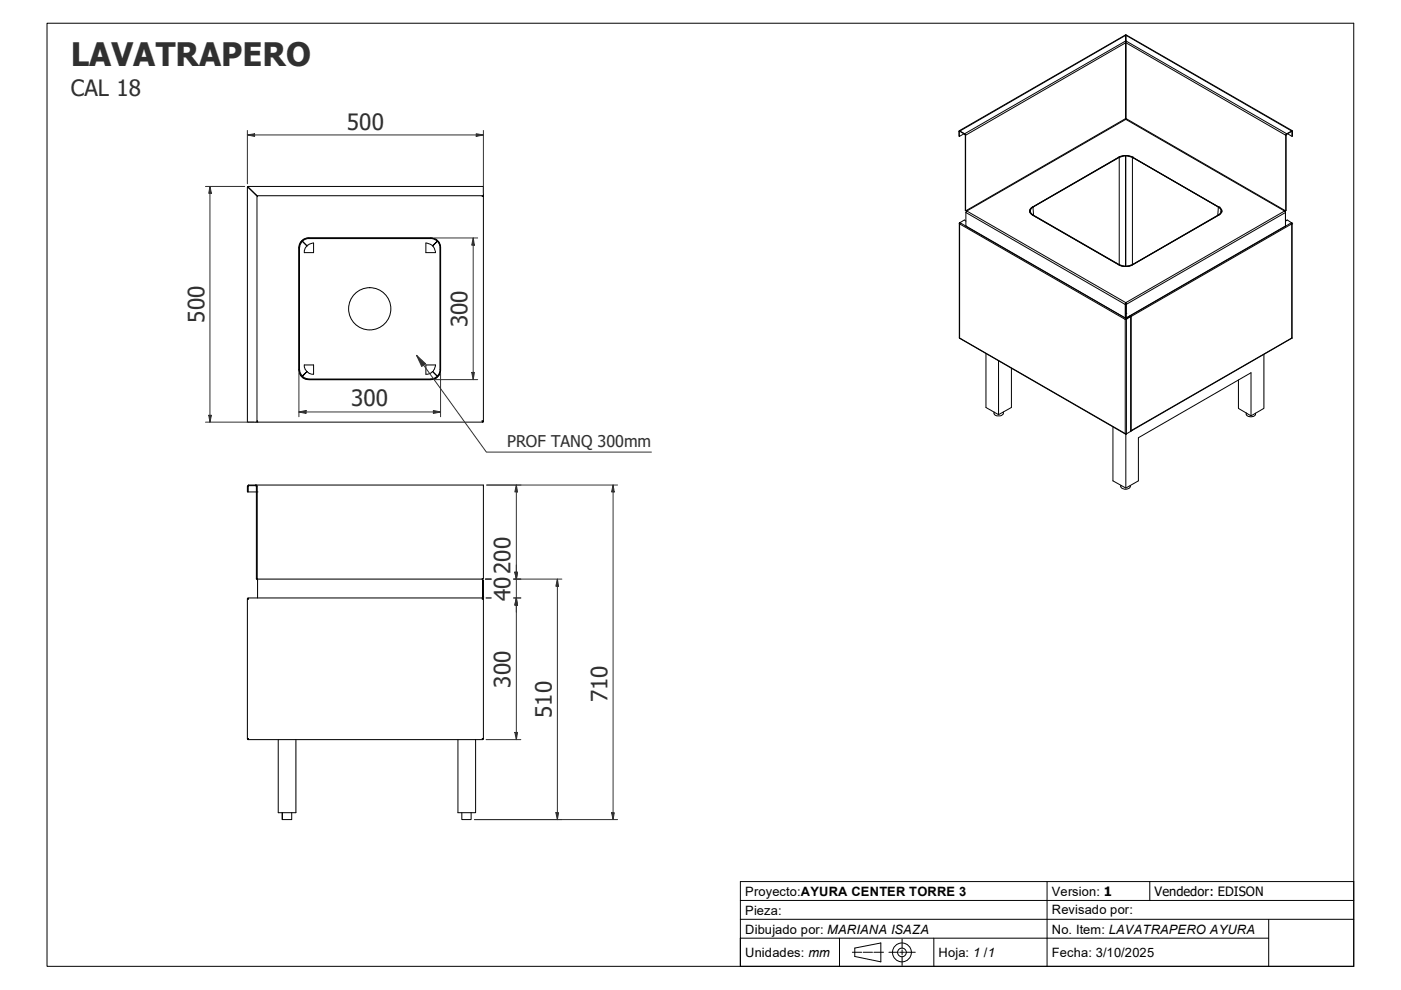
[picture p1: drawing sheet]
<svg xmlns="http://www.w3.org/2000/svg" width="297mm" height="210mm" viewBox="0 0 297 210" stroke-linecap="round" stroke-linejoin="round" font-family="sans-serif">
<!-- layer: Visible (ISO) -->
<g fill="none" stroke="#000" stroke-width=".21">
<path d="M238.7 9.1v16v-16M238.7 7.5l-35.3 20.2M238.7 7.5l35.3 20.2M238.7 7.5v1.2v-1.2M238.7 8.7v.4M52.6 39.5l.1 .3-.2-.1v49.8h2v-48l-1.8-1.7 1.8 1.7h48v-2h-49.9l.1 .3-.2-.1M203.4 28.9v-1.2l1.3 .9v16.1M204.4 28.4l-1 .5v-1.1l1.3 .7v16.1l.3 .1-.2 .4 .1 2.9 33.7 19.5M237.2 33.4l1.4-.4v23.4M238.7 25.3h.1M238.7 25.1v.2M240.2 33.4l-1.5-.4v23.4"/>
<path d="M273 28.4l.9 .5M54.6 41.6v.1M54.6 41.6l-.1-.1 .1 .1M64 51.1l1.1 1 .4-.3 1-.3v2.1h-2a1.75 1.75 0 0 1 .6-1.4zM64.1 51.2l-.5 .8-.1 .5v25.8l.1 .5 .5 .9M64.1 51.2l1.1-.6h26.1a1.95 1.95 0 0 1 2 1.9v26.1l-.6 1.1M65.4 50.5a2 2 0 0 0-2 2v26M65.4 50.5h26M65.5 50.5a2.17 2.17 0 0 0-2.1 2M90.3 51.5l.9 .3 .5 .3 1.1-1-1 1.1 .3 .4 .2 1h-2zM91.3 50.5a2.17 2.17 0 0 1 2.1 2M91.4 50.5a2 2 0 0 1 2 2v26"/>
<path d="M102.2 41.5v.1h.3v47.8l-.3-.1 .2 .1M102.5 41.5v.1M203.4 47.3l.1 24.4M203.5 47.5h.1M203.5 47.2v.3M203.5 47.2l-.1 .1 .1 .2M204.8 46.9l-.3-.3-1 .6M204.9 44.6v.2M218.3 44.7h.1M218.3 44.7l.1 .1zM218.4 44.5l-.1 .5M218.7 44l18.5-10.7a3.4 3.4 0 0 1 2.9 0l18.3 10.6a.85 .85 0 0 1 .7 .8 .85 .85 0 0 1-.7 .9l-18.3 10.6a3.4 3.4 0 0 1-2.9 0l-18.3-10.6a.85 .85 0 0 1-.6-.7 .85 .85 0 0 1 .4-.9z"/>
<path d="M218.9 43.9a.9 .9 0 0 0-.6 .9 .9 .9 0 0 0 .6 .8l18.5 10.6 .5 .2h.7M238.6 56.4l-1.3-.3-18.3-10.5a.88 .88 0 0 1-.6-.9 .88 .88 0 0 1 .6-.8l18.3-10.5 1.1-.3 1.7 .3 18.2 10.5a.88 .88 0 0 1 .6 .8 .88 .88 0 0 1-.6 .9l-18.2 10.5-.6 .3h-.8M258.4 43.9a.9 .9 0 0 1 .6 .9 .9 .9 0 0 1-.6 .8l-18.4 10.6-.5 .2h-.8M258.9 44.7h.1zM259 44.5l.1 .3M259 44.8v.2M272.5 46.7h.1M272.5 44.7v3.3l-33.7 19.5M272.5 44.6l-.1 .2M272.5 46.9l.4-.3 .9 .6M272.6 44.7v-16.1l.2-.2 1.2-.7-.1 1.2v-1.1l-1.2 .8v16l-.3 .1 .1 .4M273.8 47.2l.1 .1v.2"/>
<path d="M273.8 47.2l.1 .3M273.9 47.5h.1M273.9 47.3v24.4M63.4 78.5a2 2 0 0 0 2 2M63.4 78.3a2.17 2.17 0 0 0 2.1 2.2M64.1 79.7l1-.9-1.1 1.1zM64.1 79.8l.4 .3 1 .3h25.8l.5-.1 .9-.5M64.5 77.4h2v1.9a1.95 1.95 0 0 1-2-1.9zM90.3 77.4h2l-.2 .9-.3 .5 1 1.1-1.1-1.1a1.75 1.75 0 0 1-1.4 .5zM93.4 78.5a2 2 0 0 1-2 2M93.4 78.3a2.17 2.17 0 0 1-2.1 2.2M203.5 71.7l35.1 20.3"/>
<path d="M203.5 71.7h.1M209 75v11.4l2.7 1.5 2.7-1.5v-8.3M211.7 76.5v11.4M238.6 67.7h.1M238.6 64.2l.2 .2v3.1h-.2zM238.6 67.4h.1M238.7 66.5h.1M238.7 67.7h.1M238.7 67.4h.1M238.7 67.3v-2.8v2.8M238.7 64.2v.1zM238.7 64.3h.1"/>
<path d="M238.7 64.2h.1M238.7 64.3v2.2M238.7 67.3v.1M238.8 67.6l-.2 .1M239.6 67l-1 .7M239.6 67l-.8 .6M239.6 67h.1M239.6 67.1h.2M239.6 67.1l-.8 .5M239.6 67.1h.1M239.6 67l.2 .1M239.7 67.1l-1.1 .6"/>
<path d="M239.7 67l.1 .1M239.7 67.1v24.4l-.9 .5M239.8 67.1h.1M268 75.2v11.4l-2.8 1.6M273.9 71.7h.1M273.9 71.7l-34.1 19.7M54.5 89.3h.1v.2h47.8l-.2-.2 .2 .1M54.5 89.5h.1M65.4 80.5h26M102.2 89.3h.1M102.4 89.4h.1M102.4 89.4v.1l.1-.1"/>
<path d="M210.8 87.3a1.01 1.01 0 0 0 .7 .9 1.01 1.01 0 0 0 1-.3l.2-.2v-.4M238.6 91.9l.2 .1M238.6 91.9v.1h.2M238.6 91.9h.1M238.7 92v11.5M239.8 91.3h.1M239.8 91.3l-.1 .1zM262.6 80.6v6l2.6 1.6v-9.2l-23.8 13.8v9.2l-2.7 1.5-2.7-1.5v-11.5M264.2 87.5a1 1 0 0 0 .7 .9 1 1 0 0 0 1-.2l.3-.3v-.3M52.5 103.1v1.2h1.9M52.6 103v1.3M52.7 102.8h49.8v19.9h-.3v.1"/>
<path d="M52.7 102.8l-.2 .3M52.7 103l-.1 .1M54.2 102.8l.2 .3M54.2 103l.1 .1M54.2 102.8l.3 .2 .1 19.8-.1-.1M54.2 103h-1.6v.1M54.2 102.8h.1M54.4 103.1v19.6h.1M54.5 104.3h.1M54.5 103v19.7M237.6 102.9a1.05 1.05 0 0 0 1.7 .6l.3-.2v-.3M52.5 126.9h.1"/>
<path d="M52.6 126.9v-.1h49.8l-.1 .2M52.6 126.9h-.1v29.8l.1-.1M52.6 126.8v.1M52.7 127h.1M54.4 122.7l.2 .2M102.2 122.8l.3 .2v3.6l-.3 .2M102.2 126.8h.1M102.2 122.8h.1M102.2 122.8l.2 .2M102.2 122.8h-47.6v4M102.2 127h.1M102.3 127l.2-.1v29.8l-.2-.1"/>
<path d="M102.4 126.6h.1M102.4 126.6l-.2 .2M102.4 126.6v-3.6v3.6M102.4 126.9l-.1 .1M102.4 126.9h.1M102.4 126.8v.1M52.5 156.7h.1M52.6 156.7v.1M52.6 156.6v.2h49.8l-.1-.2M52.6 156.6v.1M52.7 156.6h.1M59 156.8v15.5h3.7v-15.5"/>
<path d="M97.1 156.8v15.5h3.7v-15.5M102.3 156.6h-.1M102.3 156.6l.1 .1M102.5 156.7l-.1 .1M59.8 172.3l.1 1.5M59.9 172.3v1.5h1.9v-1.5M97.9 172.3v1.5h2v-1.5"/>
<circle cx="78.4" cy="65.5" r="4.5"/>
</g>
<!-- layer: Visible Narrow (ISO) -->
<g fill="none" stroke="#000" stroke-width=".21">
<path d="M203.3 27.8l35.4-20.3 35.3 20.3M204.5 28.5v-.1l34.2-19.7 34.1 19.7v.1M204.7 28.6l34-19.5 34 19.5M237.2 33.3h.1M237.3 33.4v22.7M240.1 33.3h.1M240.1 33.4v22.7M203.5 47.5l35.1 20.2v24.2l-35.1-20.2zM203.5 47.2v.1M203.5 47.2l1.4 .8M204.8 47.9l33.8 19.5 33.9-19.5M204.8 45.1l33.8 19.5 33.9-19.5"/>
<path d="M204.9 44.6l33.8-19.5 33.7 19.5M205 44.7l33.7-19.4 33.7 19.4-33.7 19.5zM218.9 43.9h.1M219 43.9l.1 1.7M258.3 43.9l-.1 1.7M258.4 43.9h.1M273.8 47.2l-1.3 .8M273.9 47.2v.1M238.6 67.5l.2 .2v24.3M239.6 67.1h.1M239.6 67h.1M239.8 67.1l34.1-19.6v24.2l-34.1 19.6z"/>
<path d="M238.8 92h.1"/>
</g>
<!-- layer: Border (ISO) -->
<path d="M10 4.9h277v200h-277z" fill="none" stroke="#000" stroke-width=".21"/>
<!-- layer: Title (ISO) -->
<g fill="none" stroke="#000" stroke-width=".21">
<path d="M157 194.9h130M157 190.9h130M178 198.9v6M191.3 199.1v2M198 198.9v6M222 186.9v12M243.8 186.9v4M269 198.9h-112v6v-18h130v18h-130M180.7 201.9h2M181.2 201l5.6-1.1v4l-5.6-1.1zM183 201.9h2M185.3 201.9h2"/>
<path d="M188.5 201.9h1.9M190.8 201.9h1M191.3 201.4v1M191.3 202.7v2M192 201.9h2.1"/>
<circle cx="191.2" cy="201.9" r="2"/>
<circle cx="191.2" cy="201.9" r=".92"/>
</g>
<!-- layer: 1_Plano -->
<path d="M222 198.9v6M269 194.9v10" fill="none" stroke="#000" stroke-width=".21"/>
<!-- layer: 2_Cotas -->
<path d="M52.5 28.6h1.5" fill="none" stroke="#303030" stroke-width=".21"/>
<path d="M52.5 28.6l1.5-.2v.5z" fill="#303030"/>
<path d="M52.5 28.6l1.5-.2v.5zM101 28.6h1.5" fill="none" stroke="#303030" stroke-width=".21"/>
<path d="M101 28.4l1.5 .2-1.5 .3z" fill="#303030"/>
<path d="M44.5 39.5v1.5M52.5 27.7v11.3M54 28.6h47M101 28.4l1.5 .2-1.5 .3zM102.5 27.7v13.2" fill="none" stroke="#303030" stroke-width=".21"/>
<path d="M44.5 39.5l.3 1.5h-.5z" fill="#303030"/>
<path d="M44.5 39.5l.3 1.5h-.5zM44.5 88v1.5" fill="none" stroke="#303030" stroke-width=".21"/>
<path d="M44.3 88h.5l-.3 1.5z" fill="#303030"/>
<path d="M43.6 39.5h8.3M44.5 41v47M100.3 79v1.5M43.6 89.5h10.3M44.3 88h.5l-.3 1.5z" fill="none" stroke="#303030" stroke-width=".21"/>
<path d="M100 79h.6l-.3 1.5z" fill="#303030"/>
<path d="M100.3 50.5v1.5M100 79h.6l-.3 1.5z" fill="none" stroke="#303030" stroke-width=".21"/>
<path d="M100.3 50.5l.3 1.5h-.6z" fill="#303030"/>
<path d="M92 50.5h9.3M100.3 50.5l.3 1.5h-.6zM100.3 52v27M91.9 87.3h1.5M92 80.5h9.3" fill="none" stroke="#303030" stroke-width=".21"/>
<path d="M91.9 87l1.5 .3-1.5 .4z" fill="#303030"/>
<path d="M63.4 87.3h1.5M91.9 87l1.5 .3-1.5 .4z" fill="none" stroke="#303030" stroke-width=".21"/>
<path d="M63.4 87.3l1.5-.3v.7z" fill="#303030"/>
<path d="M63.4 79v9.4M93.4 79.2v9.2M63.4 87.3l1.5-.3v.7zM64.9 87.3h27M109.5 155.3v1.5" fill="none" stroke="#303030" stroke-width=".21"/>
<path d="M109.2 155.3h.5l-.2 1.5z" fill="#303030"/>
<path d="M109.5 126.8v1.5M109.2 155.3h.5l-.2 1.5z" fill="none" stroke="#303030" stroke-width=".21"/>
<path d="M109.5 126.8l.2 1.5h-.5z" fill="#303030"/>
<path d="M103.1 126.8h1M108.9 126.8h1.5M109.5 126.8l.2 1.5h-.5zM109.5 126.8v28.5M103.1 156.8h7.3" fill="none" stroke="#303030" stroke-width=".21"/>
<path d="M109.5 126.8l.2 1.5h-.5z" fill="#303030"/>
<path d="M109.5 126.8l.2 1.5h-.5zM109.5 121.3v1.5" fill="none" stroke="#303030" stroke-width=".21"/>
<path d="M109.2 121.3h.5l-.2 1.5z" fill="#303030"/>
<path d="M109.5 119.8v7M102.9 122.8h1.2M103.1 126.8h1M108.9 126.8h1.5M108.9 122.8h1.5M109.2 121.3h.5l-.2 1.5zM109.5 128.3v1.5" fill="none" stroke="#303030" stroke-width=".21"/>
<path d="M109.2 121.3h.5l-.2 1.5z" fill="#303030"/>
<path d="M109.5 102.8v1.5M109.2 121.3h.5l-.2 1.5z" fill="none" stroke="#303030" stroke-width=".21"/>
<path d="M109.5 102.8l.2 1.5h-.5z" fill="#303030"/>
<path d="M103.2 102.8h7.2M109.5 102.8l.2 1.5h-.5zM109.5 104.3v17M102.9 122.8h1.2M108.9 122.8h1.5M130 172.3v1.5" fill="none" stroke="#303030" stroke-width=".21"/>
<path d="M129.7 172.3h.5l-.2 1.5z" fill="#303030"/>
<path d="M130 102.8v1.5M129.7 172.3h.5l-.2 1.5z" fill="none" stroke="#303030" stroke-width=".21"/>
<path d="M130 102.8l.2 1.5h-.5z" fill="#303030"/>
<path d="M88.3 75.3l1.5 2.1M103.2 102.8h27.7M130 102.8l.2 1.5h-.5zM130 104.3v68M100.6 173.8h30.3" fill="none" stroke="#303030" stroke-width=".21"/>
<path d="M88.3 75.3l1.9 1.8-.8 .6z" fill="#303030"/>
<path d="M88.3 75.3l1.9 1.8-.8 .6zM89.8 77.4l13.3 18.5h35M118.2 172.3v1.5" fill="none" stroke="#303030" stroke-width=".21"/>
<path d="M117.9 172.3h.5l-.2 1.5z" fill="#303030"/>
<path d="M118.2 122.8v1.5M117.9 172.3h.5l-.2 1.5z" fill="none" stroke="#303030" stroke-width=".21"/>
<path d="M118.2 122.8l.2 1.5h-.5z" fill="#303030"/>
<path d="M102.9 122.8h1.2M108.9 122.8h10.2M118.2 122.8l.2 1.5h-.5zM118.2 124.3v48M100.6 173.8h18.5" fill="none" stroke="#303030" stroke-width=".21"/>
<text font-size="6.9" fill="#303030" x="15" y="14">LAVATRAPERO</text>
<g font-size="4.8" fill="#303030">
<text x="15" y="20.4">CAL 18</text>
<text x="73.5" y="27.5">500</text>
<text x="43.4" y="68.5" transform="rotate(-90 43.4 68.5)">500</text>
<text x="99.1" y="69.4" transform="rotate(-90 99.1 69.4)">300</text>
<text x="74.5" y="86.1">300</text>
<text x="108.3" y="127.4" transform="rotate(-90 108.3 127.4)">40200</text>
<text x="108.3" y="145.8" transform="rotate(-90 108.3 145.8)">300</text>
<text x="128.8" y="148.9" transform="rotate(-90 128.8 148.9)">710</text>
<text x="117" y="152.2" transform="rotate(-90 117 152.2)">510</text>
</g>
<text font-size="3.4" fill="#303030" x="107.5" y="94.8">PROF TANQ 300mm</text>
<g font-size="2.7">
<text x="158" y="190">Proyecto:AYURA CENTER TORRE 3</text>
<text x="223" y="189.9">Version: 1</text>
<text x="244.8" y="190">Vendedor: EDISON</text>
<text x="158" y="193.9">Pieza:</text>
<text x="158" y="198">Dibujado por: MARIANA ISAZA</text>
<text x="223" y="193.8">Revisado por:</text>
<text x="158" y="202.9">Unidades: mm</text>
<text x="199" y="202.9">Hoja: 1 /1</text>
<text x="223" y="198.1">No. Item: LAVATRAPERO AYURA</text>
<text x="223" y="202.9">Fecha: 3/10/2025</text>
</g>
</svg>
